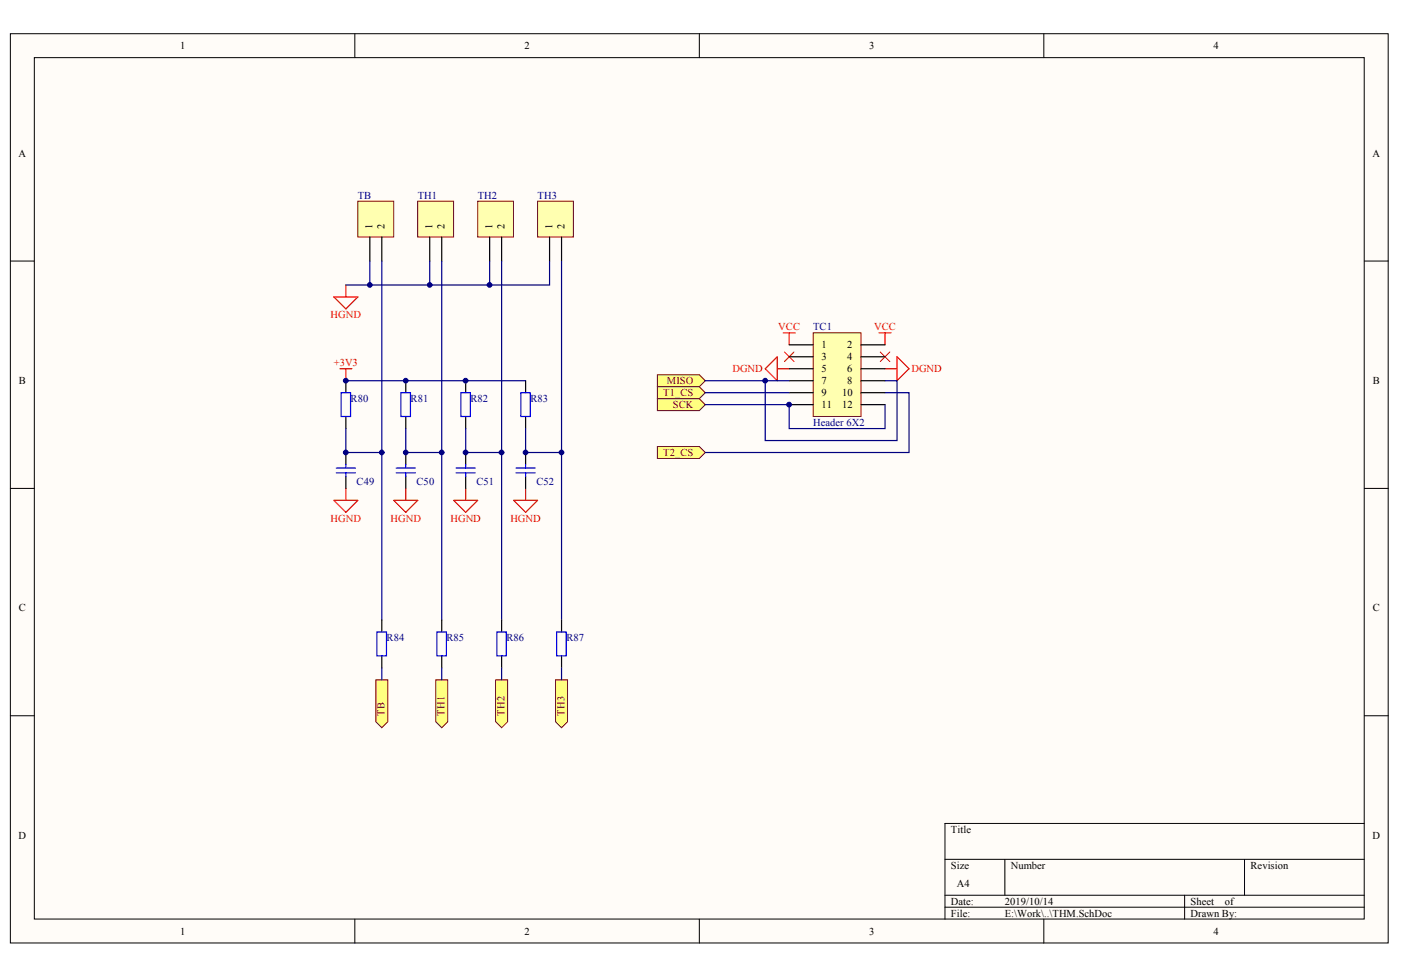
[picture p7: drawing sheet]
<svg xmlns="http://www.w3.org/2000/svg" width="289mm" height="202mm" viewBox="0 0 289 202" stroke-linecap="round" stroke-linejoin="round" font-family="sans-serif">
<g fill="#fffcf8" stroke="#000" stroke-width=".21">
<path d="M2.1 7h284.2v187.5h-284.2z"/>
<path d="M7.1 11.9h274.2v177.7h-274.2z"/>
</g>
<g fill="none" stroke="#000" stroke-width=".21">
<path d="M73.2 7v4.9M144.2 7v4.9M215.3 7v4.9M2.1 53.8h5M281.4 53.8h4.9M2.1 100.7h5M281.4 100.7h4.9M2.1 147.6h5M281.4 147.6h4.9M194.9 177.3h86.5M207.2 177.3v7.4M256.7 177.3v7.4"/>
<path d="M281.4 169.8h-86.5v19.8M73.2 189.6v4.9M144.2 189.6v4.9M194.9 184.7h86.5M194.9 187.1h86.5M215.3 189.6v4.9M244.3 184.7v4.9"/>
</g>
<path d="M71.3 78.5v2.5M83.7 78.5v2.5M71.3 85.9v2.5M83.7 85.9v2.5" fill="none" stroke="#000" stroke-width=".25"/>
<path d="M70.3 81h2v4.9h-2zM82.7 81h1.9v4.9h-1.9z" fill="none" stroke="#00f" stroke-width=".25"/>
<path d="M71.3 58.8v2.5M68.9 61.3h4.9l-2.5 2.4zM68.9 103.2h4.9l-2.5 2.5zM71.3 100.7v2.5M81.2 103.2h5l-2.5 2.5zM83.7 100.7v2.5" fill="none" stroke="#f00" stroke-width=".25"/>
<g fill="#ffff80" stroke="#800000" stroke-width=".21">
<path d="M77.5 140.2h2.5v8.7l-1.3 1.2-1.2-1.2z" fill-rule="evenodd"/>
<path d="M89.9 140.2h2.4v8.7l-1.2 1.2-1.2-1.2z" fill-rule="evenodd"/>
</g>
<path d="M73.8 41.5h7.4v7.4h-7.4z" fill="#ffffb0" stroke="#800000" stroke-width=".21"/>
<path d="M76.3 48.9v4.9M78.7 48.9v4.9" fill="none" stroke="#000" stroke-width=".25"/>
<path d="M86.1 41.5h7.4v7.4h-7.4z" fill="#ffffb0" stroke="#800000" stroke-width=".21"/>
<path d="M88.6 48.9v4.9M91.1 48.9v4.9M96 78.5v2.5M96 85.9v2.5" fill="none" stroke="#000" stroke-width=".25"/>
<path d="M76.3 53.8v5M88.6 53.8v5h-17.3" fill="none" stroke="#000080" stroke-width=".25"/>
<path d="M95 81h2v4.9h-2z" fill="none" stroke="#00f" stroke-width=".25"/>
<path d="M93.6 103.2h4.9l-2.5 2.5zM96 100.7v2.5" fill="none" stroke="#f00" stroke-width=".25"/>
<path d="M102.2 140.2h2.5v8.7l-1.2 1.2-1.3-1.2z" fill-rule="evenodd" fill="#ffff80" stroke="#800000" stroke-width=".21"/>
<path d="M98.5 41.5h7.4v7.4h-7.4z" fill="#ffffb0" stroke="#800000" stroke-width=".21"/>
<path d="M101 48.9v4.9M103.5 48.9v4.9" fill="none" stroke="#000" stroke-width=".25"/>
<path d="M78.7 53.8v74.1M91.1 53.8v74.1M101 53.8v5h-12.4M103.5 53.8v74.1M71.3 88.4v4.9h7.4" fill="none" stroke="#000080" stroke-width=".25"/>
<path d="M70.1 76.1h2.5M71.3 76.1v2.4M157.8 76.1l2.5-2.5v4.9zM160.3 76.1h2.5M161.5 68.7h2.5M162.8 68.7v2.4M181.3 68.7h2.5M182.5 76.1h2.5M182.5 68.7v2.4M185 73.6l2.5 2.5-2.5 2.4z" fill="none" stroke="#f00" stroke-width=".25"/>
<path d="M161.8 72.6l1.9 2M163.7 72.6l-1.9 2M181.5 72.6l2 2M183.5 72.6l-2 2" fill="none" stroke="#f00" stroke-width=".21"/>
<g fill="#ffff80" stroke="#800000" stroke-width=".21">
<path d="M135.6 77.3h8.6l1.3 1.2-1.3 1.3h-8.6z" fill-rule="evenodd"/>
<path d="M135.6 79.8h8.6l1.3 1.2-1.3 1.2h-8.6z" fill-rule="evenodd"/>
<path d="M135.6 82.2h8.6l1.3 1.3-1.3 1.2h-8.6z" fill-rule="evenodd"/>
<path d="M135.6 92.1h8.6l1.3 1.2-1.3 1.3h-8.6z" fill-rule="evenodd"/>
</g>
<path d="M83.7 88.4v4.9h7.4M96 88.4v4.9h7.5" fill="none" stroke="#000080" stroke-width=".25"/>
<path d="M167.7 68.7h9.9v17.2h-9.9z" fill="#ffffb0" stroke="#800000" stroke-width=".21"/>
<g fill="none" stroke="#000" stroke-width=".25">
<path d="M162.8 71.1h4.9M162.8 73.6h4.9M162.8 76.1h4.9M162.8 78.5h4.9M177.6 71.1h4.9M177.6 73.6h4.9M177.6 76.1h4.9M177.6 78.5h4.9M162.8 81h4.9M162.8 83.5h4.9M177.6 81h4.9M177.6 83.5h4.9"/>
<path d="M78.7 127.9v2.5M78.7 135.3v2.5M91.1 127.9v2.5M91.1 135.3v2.5M103.5 127.9v2.5M103.5 135.3v2.5"/>
</g>
<path d="M145.5 78.5h17.3M157.8 78.5v12.4h27.2v-12.4h-2.5M145.5 81h17.3M78.7 137.8v2.4M91.1 137.8v2.4M103.5 137.8v2.4" fill="none" stroke="#000080" stroke-width=".25"/>
<path d="M77.7 130.4h2v4.9h-2zM90.1 130.4h2v4.9h-2zM102.5 130.4h1.9v4.9h-1.9z" fill="none" stroke="#00f" stroke-width=".25"/>
<path d="M114.6 140.2h2.4v8.7l-1.2 1.2-1.2-1.2z" fill-rule="evenodd" fill="#ffff80" stroke="#800000" stroke-width=".21"/>
<path d="M110.9 41.5h7.4v7.4h-7.4z" fill="#ffffb0" stroke="#800000" stroke-width=".21"/>
<g fill="none" stroke="#000" stroke-width=".25">
<path d="M113.3 48.9v4.9M115.8 48.9v4.9M108.4 78.5v2.5M71.3 93.3v2.5M71.3 98.3v2.4M83.7 93.3v2.5M83.7 98.3v2.4M96 93.3v2.5M96 98.3v2.4M108.4 85.9v2.5M108.4 93.3v2.5M108.4 98.3v2.4"/>
<path d="M115.8 127.9v2.5M115.8 135.3v2.5"/>
</g>
<path d="M113.3 53.8v5h-12.3M115.8 53.8v74.1M71.3 78.5h37.1M108.4 88.4v4.9h7.4M145.5 83.5h17.3v4.9h19.7v-4.9M182.5 81h5v12.3h-42M115.8 137.8v2.4" fill="none" stroke="#000080" stroke-width=".25"/>
<g fill="none" stroke="#00f" stroke-width=".25">
<path d="M69.4 96.5h3.9M69.4 97.5h3.9M71.3 95.8v.7M71.3 97.5v.8M81.7 96.5h4M81.7 97.5h4M83.7 95.8v.7M83.7 97.5v.8M94.1 96.5h3.9M94.1 97.5h3.9M96 95.8v.7M96 97.5v.8"/>
<path d="M106.4 96.5h4M106.4 97.5h4M107.4 81h2v4.9h-2zM108.4 95.8v.7M108.4 97.5v.8M114.8 130.4h2v4.9h-2z"/>
</g>
<path d="M105.9 103.2h5l-2.5 2.5zM108.4 100.7v2.5" fill="none" stroke="#f00" stroke-width=".25"/>
<g fill="#000080" stroke="#000080" stroke-width=".21">
<circle cx="71.3" cy="93.3" r=".49"/>
<circle cx="71.3" cy="78.5" r=".49"/>
<circle cx="76.3" cy="58.8" r=".48"/>
<circle cx="78.7" cy="93.3" r=".48"/>
<circle cx="83.7" cy="93.3" r=".48"/>
<circle cx="83.7" cy="78.5" r=".48"/>
<circle cx="88.6" cy="58.8" r=".48"/>
<circle cx="91.1" cy="93.3" r=".48"/>
<circle cx="96" cy="93.3" r=".49"/>
<circle cx="96" cy="78.5" r=".49"/>
<circle cx="101" cy="58.8" r=".49"/>
<circle cx="103.4" cy="93.3" r=".49"/>
<circle cx="108.4" cy="93.3" r=".48"/>
<circle cx="115.8" cy="93.3" r=".48"/>
<circle cx="157.8" cy="78.5" r=".48"/>
<circle cx="162.7" cy="83.5" r=".49"/>
</g>
<g font-size="2.2">
<text x="37.1" y="10.1">1</text>
<text x="108.2" y="10.1">2</text>
<text x="179.2" y="10.1">3</text>
<text x="250.3" y="10.1">4</text>
<text x="3.8" y="32.3">A</text>
<text x="283.1" y="32.3">A</text>
<text x="169.4" y="71.8">1</text>
<text x="174.7" y="71.8">2</text>
<text x="169.4" y="74.3">3</text>
<text x="169.4" y="76.8">5</text>
<text x="174.7" y="74.3">4</text>
<text x="174.7" y="76.8">6</text>
<text x="3.9" y="79.2">B</text>
<text x="169.4" y="79.2">7</text>
<text x="169.4" y="81.7">9</text>
<text x="173.7" y="81.7">10</text>
<text x="174.7" y="79.2">8</text>
<text x="283.1" y="79.2">B</text>
<text x="169.4" y="84.2">11</text>
<text x="173.7" y="84.2">12</text>
<text x="3.9" y="126.1">C</text>
<text x="283.1" y="126.1">C</text>
<text x="3.8" y="173">D</text>
<text x="196.1" y="171.8">Title</text>
<text x="283.1" y="173">D</text>
<text x="196.1" y="179.2">Size</text>
<text x="208.5" y="179.2">Number</text>
<text x="257.9" y="179.2">Revision</text>
<text x="197.4" y="182.9">A4</text>
<text x="196.1" y="186.6">Date:</text>
<text x="196.1" y="189.1">File:</text>
<text x="207.2" y="186.6">2019/10/14</text>
<text x="207.2" y="189.1">E:\Work\..\THM.SchDoc</text>
<text x="245.5" y="186.6">Sheet</text>
<text x="245.5" y="189.1">Drawn By:</text>
<text x="252.6" y="186.6">of</text>
<text x="37.1" y="192.8">1</text>
<text x="108.2" y="192.8">2</text>
<text x="179.2" y="192.8">3</text>
<text x="250.3" y="192.8">4</text>
</g>
<g font-size="2.2" fill="#000080">
<text x="73.8" y="41">TB</text>
<text x="86.2" y="41">TH1</text>
<text x="98.5" y="41">TH2</text>
<text x="110.9" y="41">TH3</text>
<text x="167.7" y="68.1">TC1</text>
<text x="72.3" y="82.9">R80</text>
<text x="84.7" y="82.9">R81</text>
<text x="97" y="82.9">R82</text>
<text x="109.4" y="82.9">R83</text>
<text x="167.7" y="87.9">Header 6X2</text>
<text x="73.6" y="100">C49</text>
<text x="85.9" y="100">C50</text>
<text x="98.3" y="100">C51</text>
<text x="110.6" y="100">C52</text>
<text x="79.7" y="132.3">R84</text>
<text x="92.1" y="132.3">R85</text>
<text x="104.4" y="132.3">R86</text>
<text x="116.8" y="132.3">R87</text>
</g>
<g font-size="2.2" fill="#f00">
<text x="68.2" y="65.7">HGND</text>
<text x="160.5" y="68.1">VCC</text>
<text x="180.3" y="68.1">VCC</text>
<text x="68.8" y="75.5">+3V3</text>
<text x="151" y="76.8">DGND</text>
<text x="188" y="76.8">DGND</text>
<text x="68.2" y="107.6">HGND</text>
<text x="80.5" y="107.6">HGND</text>
<text x="92.9" y="107.6">HGND</text>
<text x="105.3" y="107.6">HGND</text>
</g>
<g font-size="2.2" fill="#800000">
<text x="136.8" y="81.7">T1_CS</text>
<text x="137.6" y="79.2">MISO</text>
<text x="138.8" y="84.2">SCK</text>
<text x="136.8" y="94">T2_CS</text>
</g>
<g font-size="2.1">
<text x="76.8" y="47.2" transform="rotate(-90 76.8 47.2)">1</text>
<text x="79.3" y="47.2" transform="rotate(-90 79.3 47.2)">2</text>
<text x="89.2" y="47.2" transform="rotate(-90 89.2 47.2)">1</text>
<text x="91.7" y="47.2" transform="rotate(-90 91.7 47.2)">2</text>
<text x="101.6" y="47.2" transform="rotate(-90 101.6 47.2)">1</text>
<text x="104" y="47.2" transform="rotate(-90 104 47.2)">2</text>
<text x="113.9" y="47.2" transform="rotate(-90 113.9 47.2)">1</text>
<text x="116.4" y="47.2" transform="rotate(-90 116.4 47.2)">2</text>
</g>
<g font-size="2.1" fill="#800000">
<text x="79.3" y="147.6" transform="rotate(-90 79.3 147.6)">TB</text>
<text x="91.7" y="147.6" transform="rotate(-90 91.7 147.6)">TH1</text>
<text x="104" y="147.6" transform="rotate(-90 104 147.6)">TH2</text>
<text x="116.4" y="147.6" transform="rotate(-90 116.4 147.6)">TH3</text>
</g>
</svg>
